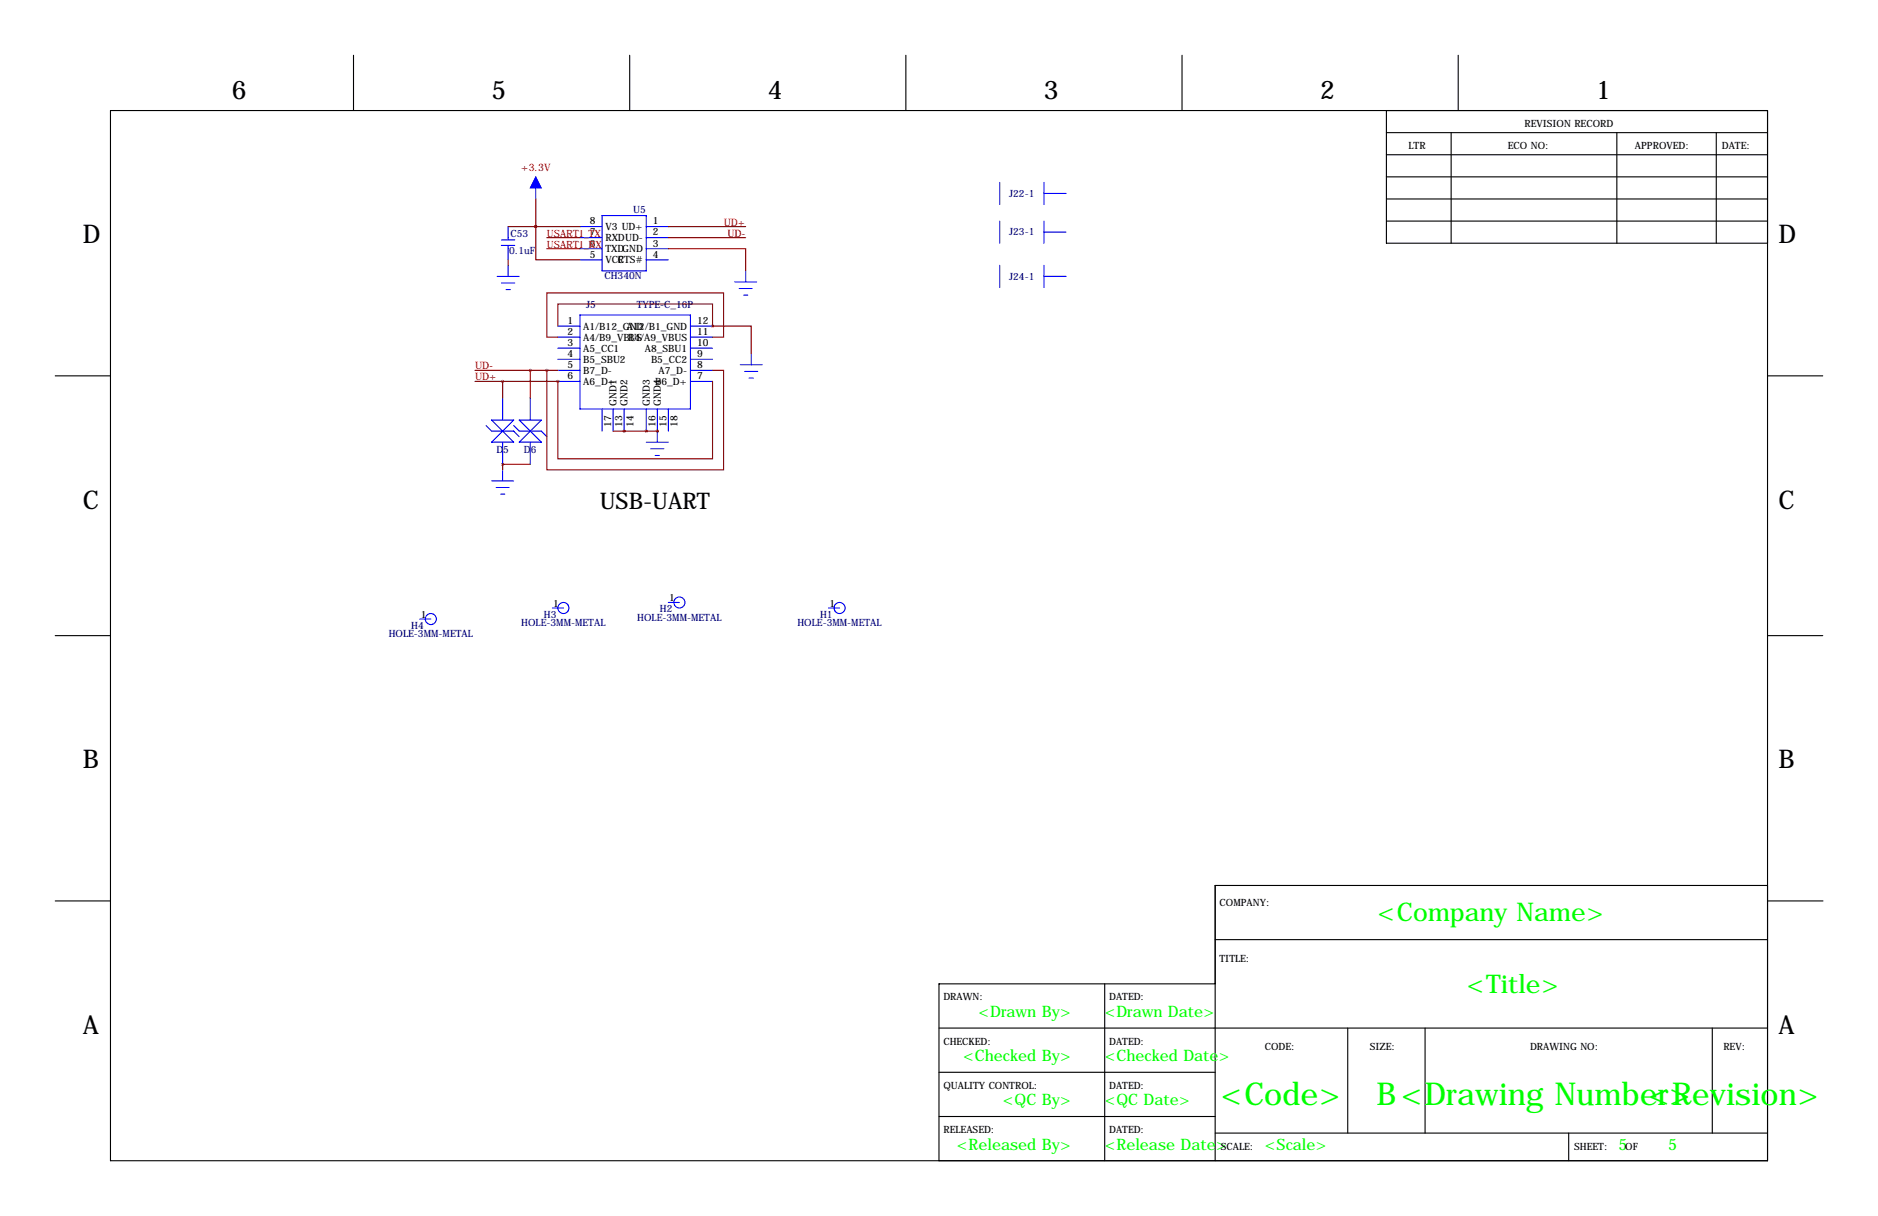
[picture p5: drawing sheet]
<svg xmlns="http://www.w3.org/2000/svg" width="432mm" height="279mm" viewBox="0 0 432 279" stroke-linecap="round" stroke-linejoin="round" font-family="sans-serif">
<g fill="none" stroke="#000" stroke-width=".25">
<path d="M81.3 12.7v12.7M144.8 12.7v12.7M208.3 12.7v12.7M271.8 12.7v12.7M335.3 12.7v12.7M25.4 25.4h381v241.3h-381zM318.8 30.5h87.6M318.8 35.6h87.6M318.8 25.4v30.5h87.6M333.7 30.5v25.4M371.8 30.5v25.4M394.6 30.5v25.4"/>
<path d="M318.8 45.7h87.6M318.8 50.8h87.6M318.8 40.6h87.6M12.7 86.4h12.7M406.4 86.4h12.7M12.7 146h12.7M406.4 146h12.7M12.7 207h12.7M279.4 215.9h127M406.4 203.5h-127v63.2M406.5 207h12.7M215.9 236.2h190.5"/>
<path d="M254 226.1v40.6M279.4 226.1h-63.5v40.6M309.9 236.2v24.1M327.7 236.2v24.1M393.7 236.2v24.1M215.9 246.4h63.5M215.9 256.5h63.5M279.4 260.3h127M360.7 260.3v6.4"/>
</g>
<g fill="none" stroke="#00f" stroke-width=".25">
<path d="M115.3 56.4h3.1M115.3 55.1h3.1M116.8 52.1v3M116.8 56.4v3.3M133.3 52.1h5.1M133.3 54.6h5.1M133.3 57.2h5.1M133.3 59.7h5.1M138.4 49.5h10.2v12.7h-10.2zM148.6 52.1h5.1M148.6 54.6h5.1M148.6 57.2h5.1"/>
<path d="M148.6 59.7h5.1M229.9 41.9v5.1M229.9 50.8v5.1M240 41.9v5.1M240 50.8v5.1M240 44.4h5.1M240 53.3h5.1M128.3 74.9h5M128.3 77.5h5M133.3 72.4h25.4v21.6h-25.4zM158.7 74.9h5.1M158.7 77.5h5.1"/>
<path d="M229.9 61v5M240 61v5M240 63.5h5.1M111.8 97.8l1.2 1.3h5.1l1.3 1.2M113 96.5h5.1l-5.1 5.1h5.1zM115.6 91.4v5.1M118.1 97.8l1.3 1.3h5.1l1.2 1.2M119.4 96.5h5.1l-5.1 5.1h5.1zM121.9 91.4v5.1M128.3 80h5M128.3 82.5h5M128.3 85.1h5"/>
<path d="M128.3 87.6h5M138.4 94v5.1M141 94v5.1M143.5 94v5.1M148.6 94v5.1M151.1 94v5.1M153.7 94v5.1M158.7 80h5.1M158.7 82.5h5.1M158.7 85.1h5.1M158.7 87.6h5.1M115.6 101.6v5.1"/>
<path d="M121.9 101.6v5.1M127 139.7h2.5M153.7 138.4h2.5M190.5 139.7h2.5M96.5 142.2h2.6"/>
<circle cx="129.5" cy="139.7" r="1.27"/>
<circle cx="156.2" cy="138.4" r="1.27"/>
<circle cx="193" cy="139.7" r="1.27"/>
<circle cx="99.1" cy="142.2" r="1.27"/>
</g>
<g fill="none" stroke="#00f" stroke-width=".23">
<path d="M123.2 40.6v5.1M114.3 63.5h5.1M115.3 65h3.1M116.3 66.5h1M116.8 61v2.5M168.9 64.8h5.1M169.9 66.3h3.1M170.9 67.8h1.1M171.4 62.2v2.6M151.1 99.1v2.5M170.2 83.8h5.1M171.2 85.3h3"/>
<path d="M172.2 86.9h1M172.7 81.3v2.5M113 110.5h5.1M114 112h3.1M115.1 113.5h1M115.6 107.9v2.6M148.6 101.6h5.1M149.6 103.1h3.1M150.6 104.6h1"/>
</g>
<path d="M123.2 40.6l1.3 2.6h-2.6z" fill="#00f" stroke="#00f" stroke-width=".23"/>
<g fill="none" stroke="#800000" stroke-width=".25">
<path d="M116.8 52.1h16.5M116.8 59.7v1.3M123.2 52.1v7.6h10.1M123.2 52.1h.1M123.2 45.7v6.4M125.7 57.2h7.6M125.7 54.6h7.6M153.7 57.2h17.7v5M153.7 52.1h17.7M153.7 54.6h17.7M128.3 77.5h-2.6v-10.2h40.7v10.2h-2.6M128.3 74.9v-5.1h35.5v5.1"/>
<path d="M163.8 74.9h.1M163.8 74.9h8.9v6.4M109.2 85.1h19.1M109.2 87.6h19.1M115.6 87.6v3.8M121.9 85.1v6.3M125.7 85.1v22.8h40.7v-22.8h-2.6M128.3 87.6v17.8h35.5v-17.8M128.3 87.6h.1M141 99.1h10.1M143.5 99.1h.1M148.6 99.1h.1"/>
<path d="M151.1 99.1h.1M115.6 106.7h.1M115.6 106.7v1.2M115.6 106.7h6.3"/>
</g>
<path d="M151.1 99.1a.05 .05 0 0 0 .1 0 .05 .05 0 0 0-.1 0zM125.7 85.1a.05 .05 0 0 0 .1 0 .05 .05 0 0 0-.1 0zM128.2 87.6a.05 .05 0 0 0 .1 0 .05 .05 0 0 0-.1 0zM115.5 87.6a.05 .05 0 0 0 .1 0 .05 .05 0 0 0-.1 0zM115.5 106.7a.05 .05 0 0 0 .1 0 .05 .05 0 0 0-.1 0zM163.8 74.9a.05 .05 0 0 0 .1 0 .05 .05 0 0 0-.1 0z" fill="#800000" stroke="#800000" stroke-width=".63"/>
<g font-size="7.3" fill="#0f0">
<text x="280.7" y="254">&lt;Code&gt;</text>
<text x="316.5" y="254">B&lt;Drawing Number&gt;</text>
<text x="379" y="254">&lt;Revision&gt;</text>
</g>
<g font-size="5.9">
<text x="53.3" y="22.9">6</text>
<text x="113" y="22.9">5</text>
<text x="176.5" y="22.9">4</text>
<text x="240" y="22.9">3</text>
<text x="303.5" y="22.9">2</text>
<text x="367" y="22.9">1</text>
<text x="19" y="55.9">D</text>
<text x="408.9" y="55.9">D</text>
<text x="19" y="116.8">C</text>
<text x="408.9" y="116.8">C</text>
<text x="19" y="176.5">B</text>
<text x="408.9" y="176.5">B</text>
<text x="19" y="237.5">A</text>
<text x="408.9" y="237.5">A</text>
</g>
<g font-size="5.9" fill="#0f0">
<text x="316.8" y="211.6">&lt;Company Name&gt;</text>
<text x="337.3" y="228.1">&lt;Title&gt;</text>
</g>
<text font-size="5.3" x="137.9" y="116.8">USB-UART</text>
<g font-size="3.6" fill="#0f0">
<text x="225" y="233.7">&lt;Drawn By&gt;</text>
<text x="254" y="233.7">&lt;Drawn Date&gt;</text>
<text x="221.4" y="243.8">&lt;Checked By&gt;</text>
<text x="254" y="243.8">&lt;Checked Date&gt;</text>
<text x="230.6" y="254">&lt;QC By&gt;</text>
<text x="254" y="254">&lt;QC Date&gt;</text>
<text x="220" y="264.2">&lt;Released By&gt;</text>
<text x="254" y="264.2">&lt;Release Date&gt;</text>
<text x="290.8" y="264.2">&lt;Scale&gt;</text>
<text x="372.1" y="264.2">5</text>
<text x="383.5" y="264.2">5</text>
</g>
<g font-size="2.4" fill="#f00">
<text x="119.8" y="39.4">+3.3V</text>
<text x="166.4" y="51.8">UD+</text>
<text x="167.2" y="54.4">UD-</text>
<text x="109.2" y="84.8">UD-</text>
<text x="109.2" y="87.4">UD+</text>
</g>
<g font-size="2.3">
<text x="350.5" y="29.2">REVISION RECORD</text>
<text x="323.8" y="34.3">LTR</text>
<text x="346.7" y="34.3">ECO NO:</text>
<text x="375.9" y="34.3">APPROVED:</text>
<text x="395.9" y="34.3">DATE:</text>
<text x="135.6" y="51.6">8</text>
<text x="139.2" y="52.9">V3 UD+</text>
<text x="150.1" y="51.6">1</text>
<text x="135.6" y="59.2">5</text>
<text x="135.6" y="56.6">6</text>
<text x="135.6" y="54.1">7</text>
<text x="139.2" y="58">TXDGND</text>
<text x="139.2" y="55.4">RXDUD-</text>
<text x="150.1" y="54.1">2</text>
<text x="150.1" y="56.6">3</text>
<text x="150.1" y="59.2">4</text>
<text x="139.2" y="60.5">VCC</text>
<text x="142" y="60.5">RTS#</text>
<text x="130.5" y="74.4">1</text>
<text x="130.5" y="77">2</text>
<text x="134.1" y="75.7">A1/B12_GND</text>
<text x="144.2" y="75.7">A12/B1_GND</text>
<text x="160.3" y="77">11</text>
<text x="160.3" y="74.4">12</text>
<text x="130.5" y="79.5">3</text>
<text x="130.5" y="82">4</text>
<text x="134.1" y="78.3">A4/B9_VBUS</text>
<text x="134.1" y="80.8">A5_CC1</text>
<text x="134.1" y="83.4">B5_SBU2</text>
<text x="144.4" y="78.3">B4/A9_VBUS</text>
<text x="148.2" y="80.8">A8_SBU1</text>
<text x="149.7" y="83.4">B5_CC2</text>
<text x="160.3" y="82">9</text>
<text x="160.3" y="79.5">10</text>
<text x="130.5" y="84.6">5</text>
<text x="130.5" y="87.1">6</text>
<text x="134.1" y="85.9">B7_D-</text>
<text x="134.1" y="88.4">A6_D+</text>
<text x="150.6" y="88.4">B6_D+</text>
<text x="151.4" y="85.9">A7_D-</text>
<text x="160.3" y="87.1">7</text>
<text x="160.3" y="84.6">8</text>
<text x="141.8" y="93.2" transform="rotate(-90 141.8 93.2)">GND1</text>
<text x="144.3" y="93.2" transform="rotate(-90 144.3 93.2)">GND2</text>
<text x="149.4" y="93.2" transform="rotate(-90 149.4 93.2)">GND3</text>
<text x="151.9" y="93.2" transform="rotate(-90 151.9 93.2)">GND4</text>
<text x="140.6" y="98.1" transform="rotate(-90 140.6 98.1)">17</text>
<text x="143.1" y="98.1" transform="rotate(-90 143.1 98.1)">13</text>
<text x="145.6" y="98.1" transform="rotate(-90 145.6 98.1)">14</text>
<text x="150.7" y="98.1" transform="rotate(-90 150.7 98.1)">16</text>
<text x="153.3" y="98.1" transform="rotate(-90 153.3 98.1)">15</text>
<text x="155.8" y="98.1" transform="rotate(-90 155.8 98.1)">18</text>
<text x="96.7" y="142">1</text>
<text x="127.2" y="139.4">1</text>
<text x="153.9" y="138.2">1</text>
<text x="190.7" y="139.4">1</text>
<text x="280.4" y="208.3">COMPANY:</text>
<text x="280.4" y="221">TITLE:</text>
<text x="216.9" y="229.9">DRAWN:</text>
<text x="255" y="229.9">DATED:</text>
<text x="216.9" y="240">CHECKED:</text>
<text x="255" y="240">DATED:</text>
<text x="290.8" y="241.3">CODE:</text>
<text x="315" y="241.3">SIZE:</text>
<text x="351.8" y="241.3">DRAWING NO:</text>
<text x="396.2" y="241.3">REV:</text>
<text x="216.9" y="250.2">QUALITY CONTROL:</text>
<text x="255" y="250.2">DATED:</text>
<text x="216.9" y="260.3">RELEASED:</text>
<text x="255" y="260.3">DATED:</text>
<text x="280.7" y="264.2">SCALE:</text>
<text x="361.9" y="264.2">SHEET:</text>
<text x="373.7" y="264.2">OF</text>
</g>
<g font-size="2.3" fill="#000080">
<text x="232.1" y="45.2">J22-1</text>
<text x="145.6" y="49">U5</text>
<text x="117.1" y="58.4">0.1uF</text>
<text x="117.3" y="54.4">C53</text>
<text x="232.1" y="54.1">J23-1</text>
<text x="139" y="64.1">CH340N</text>
<text x="232.1" y="64.3">J24-1</text>
<text x="134.8" y="70.9">J5</text>
<text x="146.4" y="70.7">TYPE-C_16P</text>
<text x="114.1" y="104.1">D5</text>
<text x="120.5" y="104.1">D6</text>
<text x="119.9" y="143.9">HOLE-3MM-METAL</text>
<text x="125" y="142">H3</text>
<text x="146.5" y="142.6">HOLE-3MM-METAL</text>
<text x="151.7" y="140.7">H2</text>
<text x="183.4" y="143.9">HOLE-3MM-METAL</text>
<text x="188.5" y="142">H1</text>
<text x="89.4" y="146.4">HOLE-3MM-METAL</text>
<text x="94.6" y="144.5">H4</text>
</g>
<g font-size="2.3" fill="#f00">
<text x="125.7" y="56.9">USART1_RX</text>
<text x="125.7" y="54.4">USART1_TX</text>
</g>
</svg>
